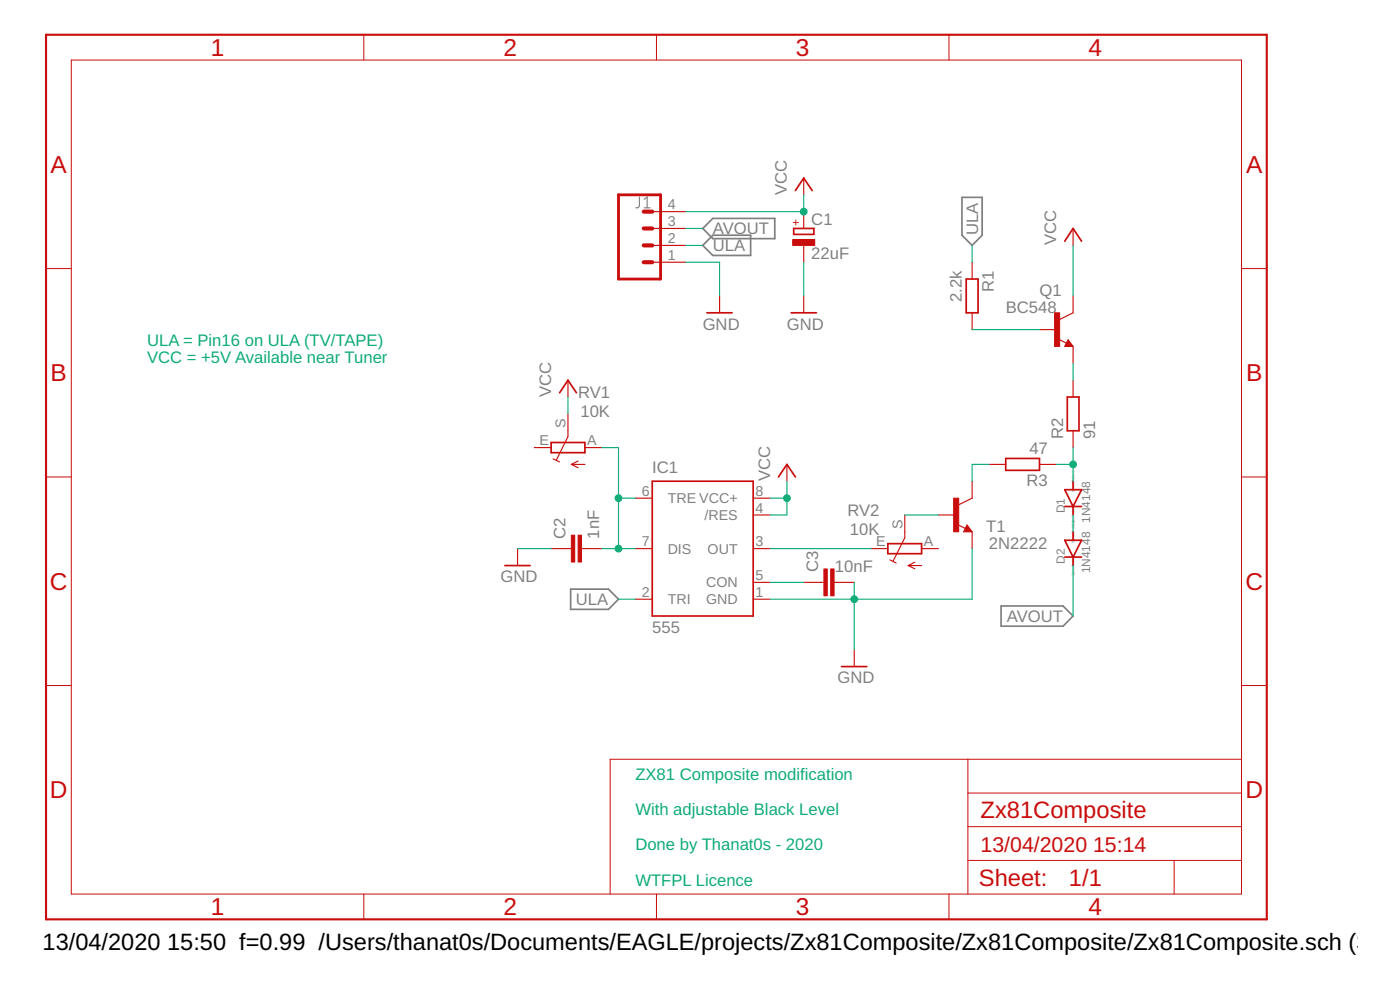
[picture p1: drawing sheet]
<svg xmlns="http://www.w3.org/2000/svg" width="210mm" height="148mm" viewBox="0 0 210 148" stroke-linecap="round" stroke-linejoin="round" font-family="sans-serif">
<path d="M95.9 29.5l-.1 1.4-.1 .2h-.4M96.6 31.1h.9M96.6 29.9l.4-.4v1.6" fill="none" stroke="#808080" stroke-width=".17"/>
<path d="M105.4 34.2l1.5-1.5h9.3v3.1h-9.3zM106.9 35.2h5.6v3.1h-5.6l-1.5-1.5zM144.2 29.6h3.1v5.6l-1.5 1.6-1.6-1.6zM85.6 88.3h5.6l1.5 1.5-1.5 1.5h-5.6zM150.1 90.8h9.3l1.5 1.5-1.5 1.5h-9.3z" fill="none" stroke="#808080" stroke-width=".25"/>
<g fill="none" stroke="#c90d0c" stroke-width=".25">
<path d="M119 34.2h3v.9h-3zM119.3 28.6l1.2-1.9 1.3 1.9M159.6 36.1l1.3-1.9 1.3 1.9M83.9 58.8l1.3-1.8 1.2 1.8M106 46.9h3.8M118.6 46.9h3.8M144.9 41.8h1.7v5.1h-1.7zM160 59.5h1.8v5h-1.8zM160.1 51.4l.2 .2h-.4l.2-.5 .6 .7h-.8M82.6 66.3h5.1v1.5h-5.1zM97.8 72.1h15.1v20.2h-15.1zM116.7 71.5l1.3-1.9 1.3 1.9"/>
<path d="M145 79.2l.1 .2h-.4l.3-.5 .5 .6h-.8M150.8 68.7h5.1v1.8h-5.1zM159.6 73.4h2.6l-1.3 2.5zM159.6 75.9h2.6M160.9 72.1v1.3M160.9 75.9v1.3M160.9 79.7v1.2M75.7 84.7h3.8M126.2 99.9h3.8M133.1 81.4h5.1v1.6h-5.1zM159.6 80.9h2.6l-1.3 2.6zM159.6 83.5h2.6"/>
<path d="M160.9 83.5v1.2"/>
</g>
<g fill="none" stroke="#c90d0c" stroke-width=".17">
<path d="M97.8 39.3h5M97.8 36.8h5M97.8 34.2h5M97.8 31.7h5M120.5 26.7v2.5M120.5 31.7v2.5M120.5 36.8v2.5M145.8 39.3v2.5M160.9 34.2v2.6M85.2 57v2.5M107.9 44.3v2.6M120.5 44.3v2.6"/>
<path d="M145.8 46.9v2.5M155.9 49.4h2.5M158.7 50.8l1.2 .6M160.1 50.9l.8 1h-1.3zM160.9 44.3v2.6l-2 1M160.9 51.9v2.5M160.9 57v2.5M80.1 67.1h2.5M82.9 68.7l1 .5M85.2 62v3.4l-1.8 3.5M85.7 69.6h2M85.7 69.6l1 .5"/>
<path d="M86.7 69.1l-1 .5M87.7 67.1h2.5M95.2 74.6h2.6M112.9 74.6h2.6M112.9 77.2h2.6M118 69.6v2.5M135.7 77.2v3.4l-1.8 3.5M140.7 77.2h2.5M143.5 78.6l1.3 .6M145 78.7l.8 1h-1.3zM145.8 72.1v2.5l-2.1 1M145.8 79.7v2.5"/>
<path d="M148.3 69.6h2.5M155.9 69.6h2.5M160.9 64.5v2.6M77.6 82.2v2.5M82.6 82.2h3.1M87.2 82.2h3M95.2 82.2h2.6M95.2 89.8h2.6M112.9 82.2h2.6M112.9 89.8h2.6M112.9 87.2h2.6M120.5 87.2h3"/>
<path d="M125.1 87.2h3M128.1 97.3v2.6M130.6 82.2h2.5M133.4 83.9l1 .4M136.2 84.7h2M136.2 84.7l1 .5M137.2 84.2l-1 .5M138.2 82.2h2.5"/>
</g>
<g fill="#c90d0c" stroke="#c90d0c" stroke-width=".15">
<path d="M118.9 35.9h3.3v.9h-3.3z"/>
<path d="M143 74.6h.7v5.1h-.7z"/>
<path d="M158.1 46.9h.8v5h-.8z"/>
<path d="M86.7 80.2h.5v4h-.5z"/>
<path d="M85.7 80.2h.5v4h-.5z"/>
<path d="M124.5 85.2h.6v4.1h-.6z"/>
<path d="M123.5 85.2h.5v4.1h-.5z"/>
</g>
<path d="M92.7 29.2h6.3v12.6h-6.3z" fill="none" stroke="#c90d0c" stroke-width=".42"/>
<path d="M96.5 34.2h1.3M96.5 36.8h1.3M96.5 39.3h1.3M96.5 31.7h1.3" fill="none" stroke="#c90d0c" stroke-width=".61"/>
<g fill="none" stroke="#c90d0c" stroke-width=".15">
<path d="M10.7 9h175.4v124.9h-175.4zM54.5 5.2v3.8M98.4 5.2v3.8M142.3 5.2v3.8M6.9 40.2h3.8M186.1 40.2h3.8M6.9 71.5h3.8M186.1 71.5h3.8M6.9 102.7h3.8M145.1 113.7v20.2M145.1 118.8h41M186.1 113.7h-94.6v20.2"/>
<path d="M186.1 102.7h3.8M54.5 133.9v3.8M98.4 133.9v3.8M142.3 133.9v3.8M145.1 128.9h41M145.1 123.8h41M176 128.9v5"/>
</g>
<path d="M6.9 5.2h183v132.5h-183z" fill="none" stroke="#c90d0c" stroke-width=".32"/>
<g fill="none" stroke="#0dab76" stroke-width=".17">
<path d="M102.8 36.8h2.6M102.8 39.3h5.1v5M102.8 34.2h2.6M120.5 29.2v2.5h-17.7M120.5 39.3v5M145.8 36.8v2.5M160.9 36.8v7.5M85.2 59.5v2.5M145.8 49.4h10.1M160.9 54.4v2.6M90.2 67.1h2.5v15.1M92.7 74.6h2.5"/>
<path d="M115.5 74.6h2.5M118 72.1v5.1h-2.5M135.7 77.2h5M148.3 69.6h-2.5v2.5M158.4 69.6h2.5M160.9 67.1v5M160.9 77.2v2.5M77.6 82.2h5M90.2 82.2h5M92.7 89.8h2.5M115.5 82.2h15.1M115.5 87.2h5"/>
<path d="M128.1 87.2v10.1M145.8 82.2v7.6h-30.3M160.9 84.7v7.6"/>
</g>
<g fill="#0dab76" stroke="#0dab76" stroke-width=".15">
<circle cx="128.1" cy="89.8" r=".51"/>
<circle cx="118" cy="74.6" r=".51"/>
<circle cx="120.5" cy="31.7" r=".51"/>
<circle cx="92.7" cy="82.2" r=".51"/>
<circle cx="92.7" cy="74.6" r=".51"/>
<circle cx="160.9" cy="69.6" r=".51"/>
</g>
<g font-size="3.7" fill="#c90d0c">
<text x="31.6" y="8.4">1</text>
<text x="75.5" y="8.4">2</text>
<text x="119.3" y="8.4">3</text>
<text x="163.2" y="8.4">4</text>
<text x="7.6" y="25.9">A</text>
<text x="186.8" y="25.9">A</text>
<text x="7.6" y="57.1">B</text>
<text x="186.8" y="57.1">B</text>
<text x="7.5" y="88.4">C</text>
<text x="186.7" y="88.4">C</text>
<text x="7.5" y="119.6">D</text>
<text x="186.7" y="119.6">D</text>
<text x="31.6" y="137.1">1</text>
<text x="75.5" y="137.1">2</text>
<text x="119.3" y="137.1">3</text>
<text x="163.2" y="137.1">4</text>
</g>
<g font-size="3.6" fill="#c90d0c">
<text x="147" y="122.6">Zx81Composite</text>
<text x="146.8" y="132.8">Sheet:</text>
<text x="160.3" y="132.7">1/1</text>
</g>
<g font-size="3.5">
<text x="6.4" y="142.3">13/04/2020</text>
<text x="25.1" y="142.3">15:50 f=0.99 /Users/thanat0s/Documents/EAGLE/projects/Zx81Composite/Zx81Composite/Zx81Composite.sch (Shee</text>
</g>
<g font-size="3.2" fill="#c90d0c">
<text x="147" y="127.6">13/04/2020</text>
<text x="163.9" y="127.6">15:14</text>
</g>
<g font-size="2.5" fill="#808080">
<text x="118" y="29.2" transform="rotate(-90 118 29.2)">VCC</text>
<text x="106.9" y="35.1">AVOUT</text>
<text x="121.6" y="33.8">C1</text>
<text x="146.6" y="35.2" transform="rotate(-90 146.6 35.2)">ULA</text>
<text x="106.9" y="37.6">ULA</text>
<text x="121.6" y="38.8">22uF</text>
<text x="158.4" y="36.8" transform="rotate(-90 158.4 36.8)">VCC</text>
<text x="144.2" y="45.3" transform="rotate(-90 144.2 45.3)">2.2k</text>
<text x="149" y="43.7" transform="rotate(-90 149 43.7)">R1</text>
<text x="150.8" y="46.9">BC548</text>
<text x="155.8" y="44.3">Q1</text>
<text x="105.4" y="49.4">GND</text>
<text x="118" y="49.4">GND</text>
<text x="82.6" y="59.5" transform="rotate(-90 82.6 59.5)">VCC</text>
<text x="86.7" y="59.6">RV1</text>
<text x="87" y="62.5">10K</text>
<text x="159.4" y="65.8" transform="rotate(-90 159.4 65.8)">R2</text>
<text x="164.2" y="65.8" transform="rotate(-90 164.2 65.8)">91</text>
<text x="97.8" y="70.8">IC1</text>
<text x="154.3" y="68.1">47</text>
<text x="115.5" y="72.1" transform="rotate(-90 115.5 72.1)">VCC</text>
<text x="127.1" y="77.3">RV2</text>
<text x="153.9" y="72.8">R3</text>
<text x="84.8" y="80.7" transform="rotate(-90 84.8 80.7)">C2</text>
<text x="89.8" y="80.7" transform="rotate(-90 89.8 80.7)">1nF</text>
<text x="127.4" y="80.2">10K</text>
<text x="147.9" y="79.7">T1</text>
<text x="148.3" y="82.2">2N2222</text>
<text x="75.1" y="87.2">GND</text>
<text x="122.7" y="85.7" transform="rotate(-90 122.7 85.7)">C3</text>
<text x="125.2" y="85.7">10nF</text>
<text x="86.4" y="90.6">ULA</text>
<text x="97.8" y="94.8">555</text>
<text x="151" y="93.2">AVOUT</text>
<text x="125.6" y="102.4">GND</text>
</g>
<g font-size="2.5" fill="#0dab76">
<text x="22" y="51.8">ULA = Pin16 on ULA (TV/TAPE)</text>
<text x="22" y="54.4">VCC = +5V Available near Tuner</text>
<text x="95.3" y="116.8">ZX81 Composite modification</text>
<text x="95.3" y="122.1">With adjustable Black Level</text>
<text x="95.3" y="127.4">Done by Thanat0s - 2020</text>
<text x="95.3" y="132.7">WTFPL Licence</text>
</g>
<g font-size="2.1" fill="#808080">
<text x="100.1" y="33.9">3</text>
<text x="100.1" y="31.4">4</text>
<text x="100.1" y="38.9">1</text>
<text x="100.1" y="36.4">2</text>
<text x="84.8" y="64.2" transform="rotate(-90 84.8 64.2)">S</text>
<text x="80.9" y="66.7">E</text>
<text x="88" y="66.7">A</text>
<text x="96.2" y="74.3">6</text>
<text x="100.1" y="75.4">TRE VCC+</text>
<text x="105.6" y="77.9">/RES</text>
<text x="113.3" y="74.3">8</text>
<text x="113.3" y="76.8">4</text>
<text x="96.2" y="81.8">7</text>
<text x="100.1" y="83">DIS</text>
<text x="106.1" y="83">OUT</text>
<text x="113.3" y="81.8">3</text>
<text x="131.4" y="81.8">E</text>
<text x="135.3" y="79.3" transform="rotate(-90 135.3 79.3)">S</text>
<text x="138.5" y="81.8">A</text>
<text x="96.2" y="89.4">2</text>
<text x="105.9" y="88">CON</text>
<text x="113.3" y="89.4">1</text>
<text x="113.3" y="86.9">5</text>
<text x="100.1" y="90.5">TRI</text>
<text x="105.9" y="90.5">GND</text>
</g>
<text font-size="1.8" fill="#c90d0c" x="119.9" y="33.8" transform="rotate(-90 119.9 33.8)">+</text>
<g font-size="1.8" fill="#808080">
<text x="159.6" y="76.9" transform="rotate(-90 159.6 76.9)">D1</text>
<text x="163.4" y="78.3" transform="rotate(-90 163.4 78.3)">1N4148</text>
<text x="159.6" y="84.5" transform="rotate(-90 159.6 84.5)">D2</text>
<text x="163.4" y="85.9" transform="rotate(-90 163.4 85.9)">1N4148</text>
</g>
<g font-size=".6" fill="#808080">
<text x="161.1" y="73.7" transform="rotate(-90 161.1 73.7)">SpiceOrder 1</text>
<text x="161.1" y="81.3" transform="rotate(-90 161.1 81.3)">SpiceOrdeSpiceOrder 2</text>
<text x="161.1" y="78.7" transform="rotate(-90 161.1 78.7)">r 1</text>
<text x="161.1" y="86.4" transform="rotate(-90 161.1 86.4)">SpiceOrder 2</text>
</g>
</svg>
